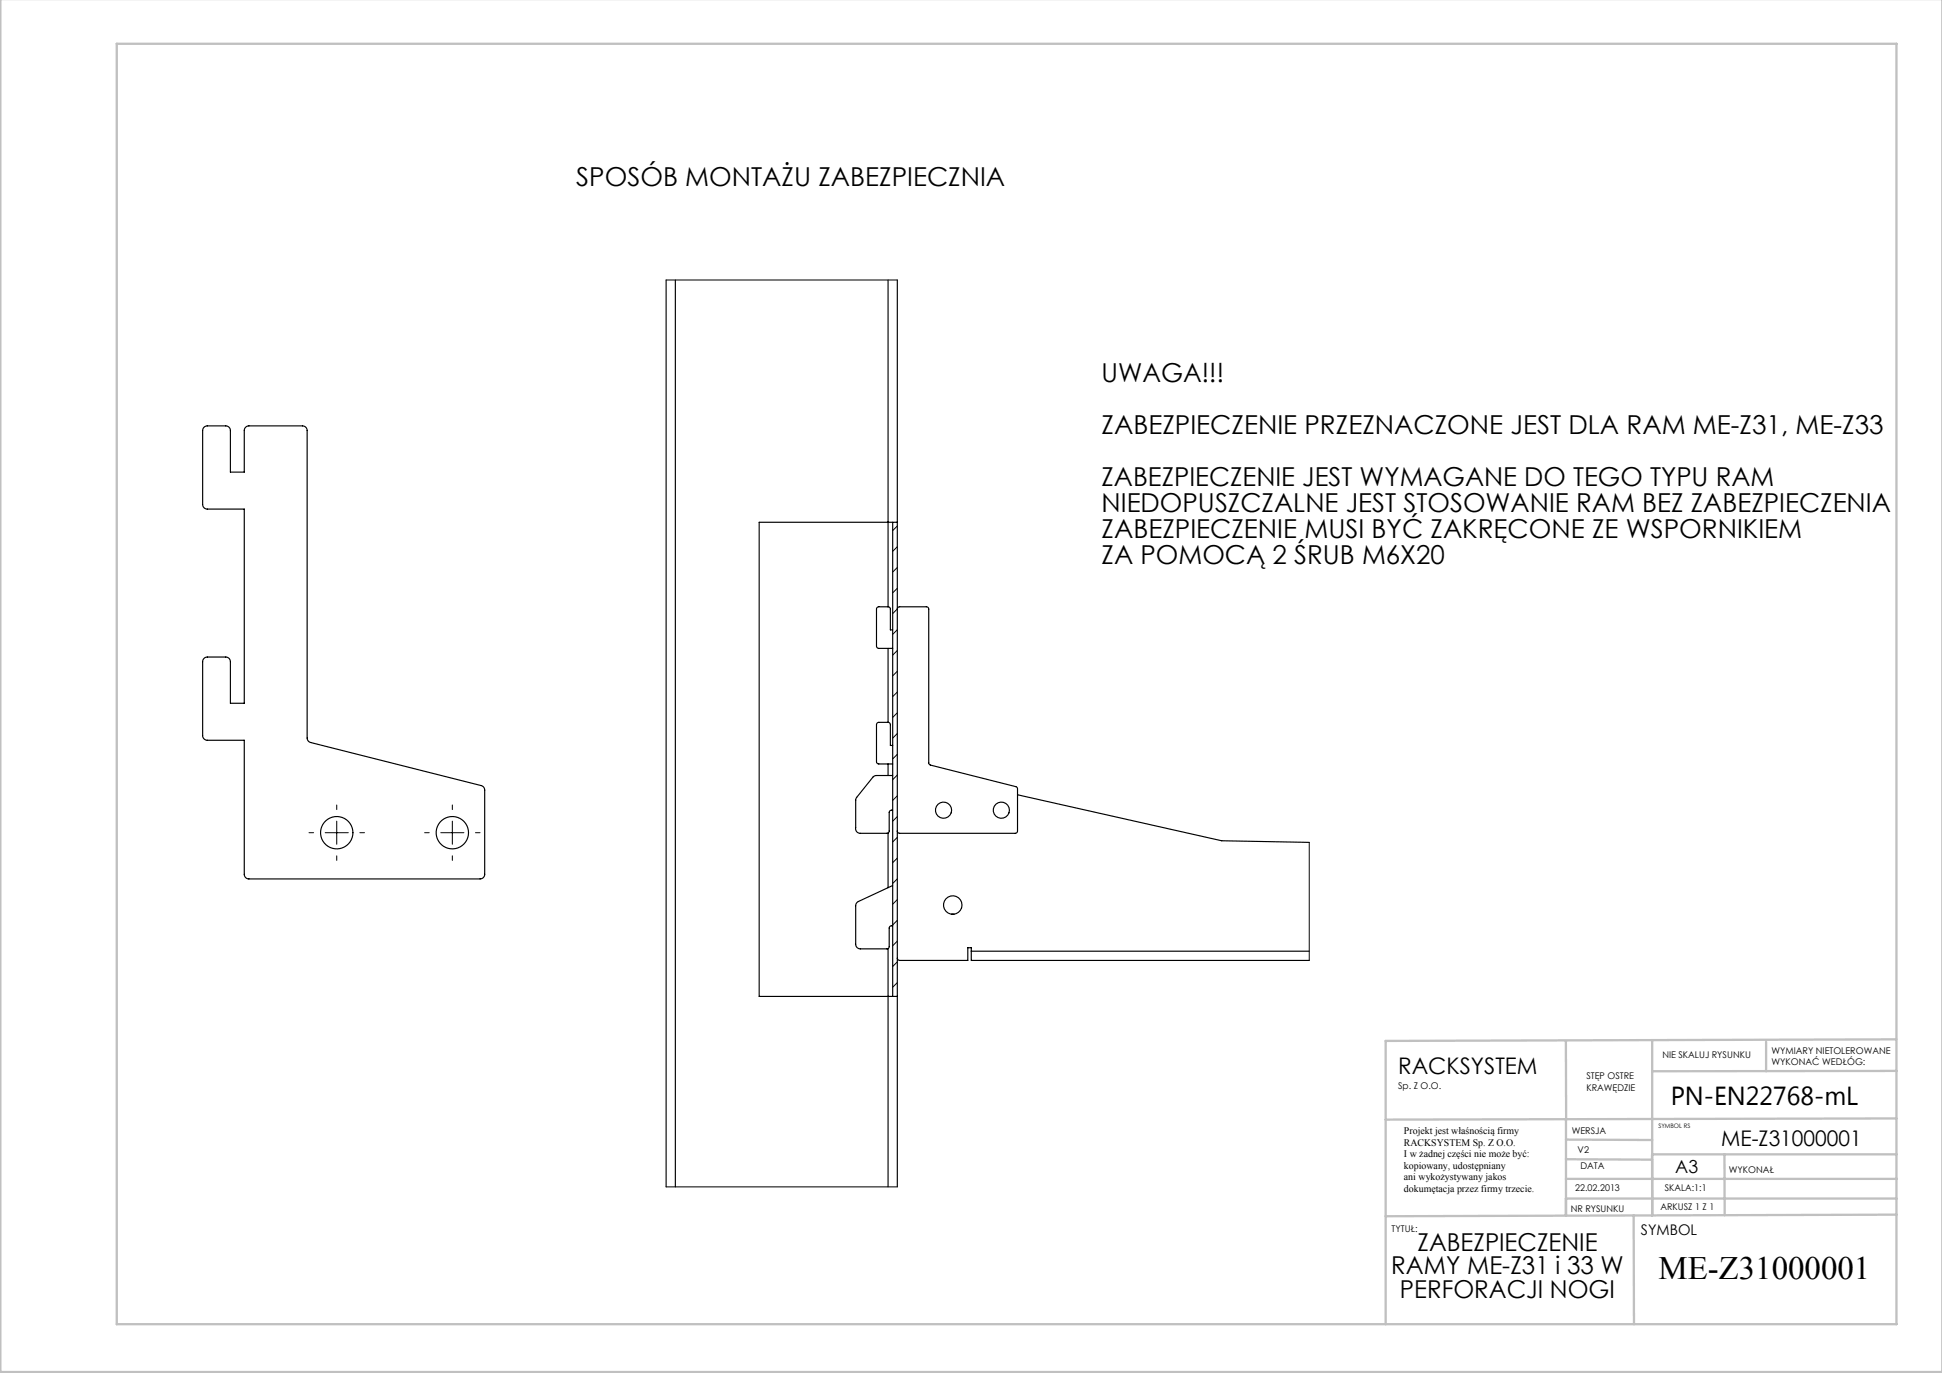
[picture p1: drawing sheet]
<svg xmlns="http://www.w3.org/2000/svg" width="420mm" height="297mm" viewBox="0 0 420 297" stroke-linecap="round" stroke-linejoin="round" font-family="sans-serif">
<path d="M72.8 175.1v-1M97.8 175.1v-1M67.8 180.1h-1M72.8 185.1v1M77.8 180.1h1M92.8 180.1h-1M97.8 185.1v1M102.8 180.1h1" fill="none" stroke="#000" stroke-width=".22" stroke-dasharray="15.2 1.3 1.3 1.3"/>
<g fill="none" stroke="#000" stroke-width=".22">
<path d="M144.1 60.6h50M194.1 113.8l-1 1M194.1 118.3l-1 1M194.1 122.8l-1 1M194.1 127.2l-1 1M194.1 131.7l-1 1M194.1 136.2l-1 1M194.1 140.7l-1 1M194.1 145.2l-1 1M194.1 149.7l-1 1M194.1 154.2l-1 1M194.1 158.7l-1 1"/>
<path d="M72.8 177.6v5M97.8 177.6v5M194.1 163.2l-1 1M194.1 167.7l-1 1M194.1 172.1l-1 1M194.1 176.6l-1 1M70.3 180.1h5M95.3 180.1h5M194.1 181.1l-1 1M194.1 185.6l-1 1M194.1 190.1l-1 1M194.1 194.6l-1 1"/>
<path d="M194.1 199.1l-1 1M283.2 182.2v25.6M194.1 203.6l-1 1M194.1 208.1l-1 1M194.1 212.6l-1 1M144.1 256.7h50"/>
</g>
<g fill="none" stroke="#c0c0c0" stroke-width=".5">
<path d="M.1 -.1v296.9h419.9M25.2 9.5h385v276.9h-385zM338.7 225.2v16.9M357.3 225v37.9v-13.2M382 225.4v6.3M410.1 224.8l-110.4 .4v61.2M410.1 231.7h-52.8M338.7 259.3h71.5M338.7 255h71.5M338.7 250.8l18.6 .1M338.7 246.5l18.6 .1M338.7 242.1v20.9"/>
<path d="M357.3 249.7h52.9M373 249.7v13.2M410.1 241.9l-110.4 .3M353.3 262.9l.1 23.5M410.2 262.7l-110.5 .4"/>
</g>
<g fill="none" stroke="#000" stroke-width=".25">
<path d="M144.1 60.6v196.1M146.1 60.6v196.1M192.1 60.6v70.7M194.1 60.6v196.1M44.1 92.4l.7-.3h4a1 1 0 0 1 1 1v9h3v-9a1 1 0 0 1 1-1h11.6a1 1 0 0 1 1 1v66.5a1 1 0 0 0 .8 1l36.9 9.3a1 1 0 0 1 .7 1v18.2a1 1 0 0 1-1 1h-50a1 1 0 0 1-1-1v-29h-8a1 1 0 0 1-1-1v-16a1 1 0 0 1 1-1h4a1 1 0 0 1 1 1v9h3v-42h-8a1 1 0 0 1-1-1v-16zM193.1 113v102.5M194.1 113h-29.9v102.5h29.9M192.1 131.3h-2.1l-.4 .4v8.2l.4 .3 3.1 .1M192.1 131.3l.3 .1 .2 .3v4.6h.5M194.1 131.8l.1-.4 .4-.1h5.8h.2l.3 .4 .1 33.6 18.7 4.9 .4 .4v9.2l-.3 .4-25.2 .1-.4-.2-.1-.3M192.1 156.3h-2.1l-.4 .4v8.2l.4 .3 3.1 .1M192.1 156.3l.3 .1 .2 .3v4.6h.5"/>
<path d="M192.1 140.3v16M192.1 165.3v2.5M193.1 167.8h-3.6l-.5 .1-3.8 4.7-.1 .5v5.9a1 1 0 0 0 1 1.3l6-.1 .2-.4v-4.1a.57 .57 0 0 1 .8-.4M220.1 171.9l44.1 10 19 .3M192.1 180.2v11.8M193.1 191.6l-7.5 3.4-.4 .4-.1 .5v8.4a1 1 0 0 0 1 1l6-.1 .2-.4v-4.1a.57 .57 0 0 1 .8-.4M205.8 197.8h.5M192.1 205.2v51.5M210.1 205.8v-.8h-.8v2.8h-14.7l-.4-.2-.1-.3M210.1 205.8v2h73.1M210.1 205.8h73.1"/>
<circle cx="204.1" cy="175.3" r="1.75"/>
<circle cx="216.6" cy="175.3" r="1.75"/>
<circle cx="72.8" cy="180.1" r="3.5"/>
<circle cx="97.8" cy="180.1" r="3.5"/>
<circle cx="206.1" cy="195.8" r="2"/>
</g>
<text font-size="7.1" x="358.7" y="276.7">ME-Z31000001</text>
<g font-size="5.6">
<text x="124.6" y="40.2">SPOSÓB MONTAŻU ZABEZPIECZNIA</text>
<text x="238.2" y="82.5">UWAGA!!!</text>
<text x="238.2" y="93.8">ZABEZPIECZENIE PRZEZNACZONE JEST DLA RAM ME-Z31, ME-Z33</text>
<text x="238.2" y="105.1">ZABEZPIECZENIE JEST WYMAGANE DO TEGO TYPU RAM</text>
<text x="238.2" y="110.8">NIEDOPUSZCZALNE JEST STOSOWANIE RAM BEZ ZABEZPIECZENIA</text>
<text x="238.2" y="116.4">ZABEZPIECZENIE MUSI BYĆ ZAKRĘCONE ZE WSPORNIKIEM</text>
<text x="238.2" y="122.1">ZA POMOCĄ 2 ŚRUB M6X20</text>
<text x="361.3" y="239.1">PN-EN22768-mL</text>
</g>
<g font-size="5.3">
<text x="300.9" y="275.7">RAMY ME-Z31 i 33 W</text>
<text x="306.6" y="270.6">ZABEZPIECZENIE</text>
<text x="302.8" y="280.8">PERFORACJI NOGI</text>
</g>
<text font-size="4.9" x="302.4" y="232.4">RACKSYSTEM</text>
<text font-size="4.7" x="372.2" y="247.8">ME-Z31000001</text>
<text font-size="3.9" x="362.3" y="253.8">A3</text>
<text font-size="3.2" x="354.9" y="267.2">SYMBOL</text>
<g font-size="2.2">
<text x="303.6" y="245.3">Projekt jest właśnością firmy</text>
<text x="303.6" y="247.8">RACKSYSTEM Sp. Z O.O.</text>
<text x="303.6" y="250.3">I w żadnej części nie może być:</text>
<text x="303.6" y="252.8">kopiowany, udostępniany</text>
<text x="303.6" y="255.3">ani wykożystywany jakos</text>
<text x="303.6" y="257.8">dokumętacja przez firmy trzecie.</text>
</g>
<g font-size="2">
<text x="383.1" y="227.9">WYMIARY NIETOLEROWANE</text>
<text x="343.1" y="233.4">STĘP OSTRE</text>
<text x="359.5" y="228.9">NIE SKALUJ RYSUNKU</text>
<text x="383.1" y="230.4">WYKONAĆ WEDŁÓG:</text>
<text x="302.4" y="235.5">Sp. Z O.O.</text>
<text x="343.1" y="235.9">KRAWĘDZIE</text>
<text x="339.9" y="245.4">WERSJA</text>
<text x="341.2" y="249.4">V2</text>
<text x="340.7" y="257.7">22.02.2013</text>
<text x="341.8" y="252.9">DATA</text>
<text x="360.1" y="257.7">SKALA:1:1</text>
<text x="373.9" y="253.8">WYKONAŁ</text>
<text x="339.7" y="262.3">NR RYSUNKU</text>
<text x="359.1" y="261.8">ARKUSZ 1 Z 1</text>
<text x="301" y="266.4">TYTUŁ:</text>
</g>
<text font-size="1.3" x="358.7" y="244">SYMBOL RS</text>
</svg>
